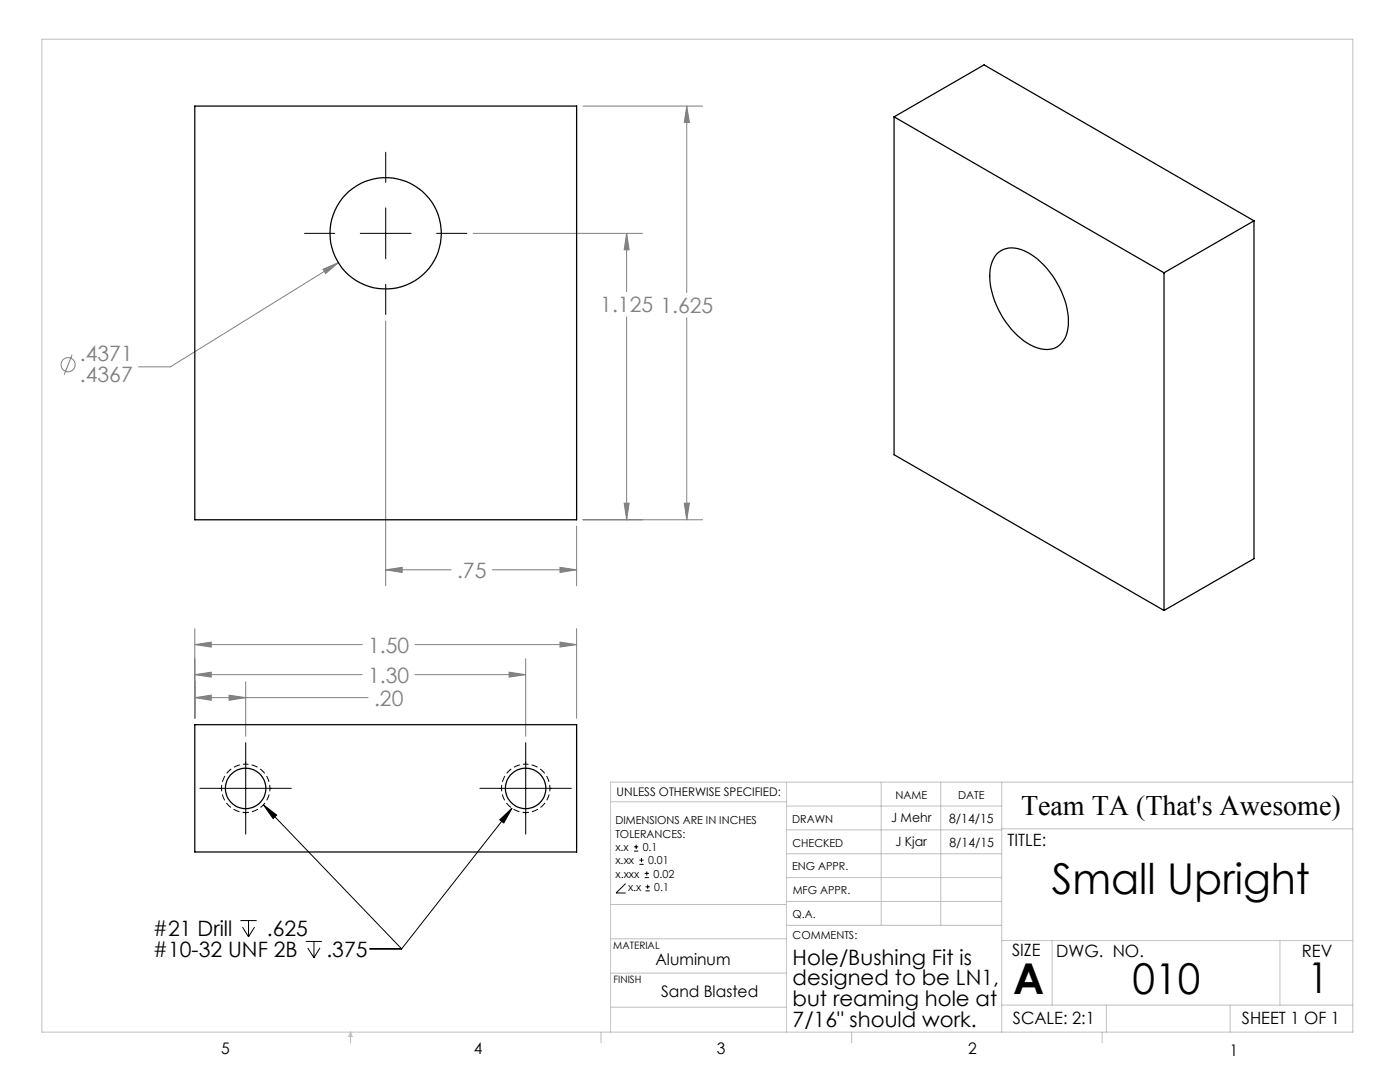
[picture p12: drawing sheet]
<svg xmlns="http://www.w3.org/2000/svg" width="279mm" height="216mm" viewBox="0 0 279 216" stroke-linecap="round" stroke-linejoin="round" font-family="sans-serif">
<g fill="none" stroke="#808080" stroke-width=".2">
<path d="M116.3 21.2h23.9M137.1 21.2v37.1M137.1 21.2l.5 3.2h-1zM64.5 53.7l3-1.3-2.5 2.2zM67.5 52.4l-33.5 20.8h-6.3M94.4 46.6h33.8M125.1 46.6v11.6M125.1 46.6l.5 3.2h-1zM14.4 70.8l-1.6 4M77 64v52.9M125.1 63.3v40.4M137.1 63.4v40.3"/>
<path d="M77 113.7h13M77 113.7l3.3-.5v1zM98.2 113.7h16.9M111.8 113.2l3.3 .5-3.3 .5zM115.1 105v11.9M116.3 103.7h23.9M124.6 100.4h1l-.5 3.3zM136.6 100.4h1l-.5 3.3zM38.9 125.4v17.9M38.9 128.6h33.4M38.9 139.2h34.5M38.9 134.6h33.4"/>
<path d="M38.9 128.6l3.3-.5v1zM38.9 139.2l3.3-.5v1zM38.9 134.6l3.3-.5v1zM45.7 138.7l3.3 .5-3.3 .5zM49 136v10.9M82.8 128.6h32.3M82.8 134.6h22.1M101.6 134.1l3.3 .5-3.3 .5zM104.9 131.4v15.5M111.8 128.1l3.3 .5-3.3 .5zM115.1 125.4v17.9"/>
<circle cx="13.6" cy="72.8" r="1.41"/>
</g>
<g fill="none" stroke="#000" stroke-width=".2">
<path d="M77 30.4v6M60.8 46.6h6M71.9 46.6h10.2M77 41.5v10.1M77 56.7v6.1M87.1 46.6h6.1M39.9 157.3h18.2M49 148.2v18.2M95.8 157.3h18.2M104.9 148.2v18.2M52.6 160.6l2.6 2-.7 .7zM52.6 160.6l27.6 28.7"/>
<path d="M99.7 163.6l2.5-2.3-1.7 2.9zM102.2 161.3l-22 28M124.8 176.3l-1.9 1.9h1.9M126.5 169.8h.9M126.5 169h.9M127 168.6v.8M127.6 172.5h.8M127.6 171.6h.8M128 171.2v.8M128.7 175.1h.8M128.7 174.3h.8M128.8 177.8h.9"/>
<path d="M128.8 177h.9M129.1 173.9v.8M129.3 176.5v.8M48 183.7h3.2M48.4 185l1.2 1.9M49.6 183.7v3.2M50.8 185l-1.2 1.9M61 187.9h3.2M61.4 189.2l1.3 1.9M62.7 187.9v3.2M63.9 189.2l-1.2 1.9M73.8 189.3h6.4"/>
</g>
<path d="M49 152.5a4.8 4.8 0 0 1 4.3 7.1 4.8 4.8 0 0 1-8.3 .3 4.8 4.8 0 0 1 3.7-7.4h.3M104.9 152.5a4.8 4.8 0 0 1 4.3 7.1 4.8 4.8 0 0 1-8.4 .3 4.8 4.8 0 0 1 3.8-7.4h.3" fill="none" stroke="#000" stroke-width=".2" stroke-dasharray="1.3 .6" stroke-dashoffset=".7" stroke-linecap="butt"/>
<g fill="none" stroke="#c0c0c0" stroke-width=".2">
<path d="M8.4 7.8h261.6v198.2h-261.6zM121.8 160h35.2M157 156.1v49.9M175.9 156.1v28.5M187.7 156.1v28.5M199.9 156.1v49.9M270 156.1h-148.2v49.9M157 170.4h42.9M157 165.6h42.9M157 160.8h42.9M157 175.1h42.9M157 179.9h42.9"/>
<path d="M199.9 165.4h70.1M121.8 194.2h35.2M121.8 187.3h35.2M121.8 180.5h35.2M157 184.6h42.9M199.9 187.7h70.1M210 187.7v12.9M255.4 187.7v12.9M70 206v2.1M70 206l.3 .8h-.7zM119.9 206v2.1M121.8 201h35.2"/>
<path d="M170 206v2.1M199.9 200.6h70.1M220 206v2.1M220.8 200.6v5.4M245.5 200.6v5.4"/>
</g>
<path d="M137.1 21.2l.5 3.2h-1zM136.6 100.4h1l-.5 3.3zM64.5 53.7l.5 .9 2.5-2.2zM124.6 100.4h1l-.5 3.3zM125.1 46.6l.5 3.2h-1zM111.8 113.2l3.3 .5-3.3 .5zM77 113.7l3.3-.5v1zM111.8 128.1l3.3 .5-3.3 .5zM38.9 128.6l3.3-.5v1zM38.9 139.2l3.3-.5v1zM45.7 138.7l3.3 .5-3.3 .5zM38.9 134.6l3.3-.5v1zM101.6 134.1l3.3 .5-3.3 .5z" fill="#808080"/>
<path d="M99.7 163.6l2.5-2.3-1.7 2.9zM52.6 160.6l2.6 2-.7 .7z" fill="#000"/>
<g fill="none" stroke="#000" stroke-width=".25">
<path d="M38.9 21.2h76.2v82.5h-76.2zM178.4 23.3l53.9 31.1M178.4 23.3v67.4l53.9 31.1M178.4 23.3l18-10.4 53.9 31.2M199.2 50.4a5 5 0 0 1 5.8-.1 17.3 17.3 0 0 1 8.2 14.6 4.7 4.7 0 0 1-3.7 4.8 8.5 8.5 0 0 1-6.4-2.7 17.2 17.2 0 0 1-5.5-12.7l.4-2a4.4 4.4 0 0 1 1.2-1.9zM232.3 54.4v67.4M250.3 44.1l-18 10.3M250.3 44.1v67.4l-18 10.3M38.9 144.6h76.2v25.4h-76.2z"/>
<circle cx="77" cy="46.6" r="11.1"/>
<circle cx="49" cy="157.3" r="4"/>
<circle cx="104.9" cy="157.3" r="4"/>
</g>
<g font-size="8.5">
<text x="209.9" y="178.3">Small Upright</text>
<text x="202.2" y="198.3">A</text>
<text x="226" y="198.3">010</text>
<text x="260.9" y="198.1">1</text>
</g>
<text font-size="5.6" x="203.8" y="162.6">Team TA (That's Awesome)</text>
<g font-size="4.2" fill="#808080">
<text x="119.8" y="62.3">1.125 1.625</text>
<text x="15.9" y="72">.4371</text>
<text x="15.9" y="76.1">.4367</text>
<text x="91.2" y="115.3">.75</text>
<text x="73.5" y="130.2">1.50</text>
<text x="73.5" y="136.2">1.30</text>
<text x="74.7" y="140.8">.20</text>
</g>
<g font-size="4.2">
<text x="30.5" y="191">#10-32 UNF 2B</text>
<text x="30.5" y="186.8">#21 Drill</text>
<text x="53.3" y="186.8">.625</text>
<text x="65.1" y="191">.375</text>
<text x="158.2" y="192.5">Hole/Bushing Fit is</text>
<text x="158.2" y="196.6">designed to be LN1,</text>
<text x="158.2" y="200.8">but reaming hole at</text>
<text x="158.2" y="205">7/16&quot; should work.</text>
</g>
<g font-size="3.4">
<text x="201.1" y="168.8">TITLE:</text>
<text x="202" y="190.8">SIZE</text>
<text x="210.8" y="190.9">DWG. NO.</text>
<text x="259.8" y="191">REV</text>
<text x="202.1" y="204.4">SCALE: 2:1</text>
<text x="247.8" y="204.4">SHEET 1 OF 1</text>
</g>
<g font-size="3.2">
<text x="130.8" y="192.5">Aluminum</text>
<text x="131.9" y="198.9">Sand Blasted</text>
<text x="44.2" y="210.4">5</text>
<text x="94.6" y="210.3">4</text>
<text x="143.1" y="210.4">3</text>
<text x="193.2" y="210.3">2</text>
<text x="245.4" y="210.6">1</text>
</g>
<g font-size="2.5">
<text x="177.9" y="164.1">J Mehr</text>
<text x="189.4" y="164.2">8/14/15</text>
<text x="178.7" y="168.8">J Kjar</text>
<text x="189.5" y="169">8/14/15</text>
</g>
<text font-size="2.4" x="123.1" y="158.9">UNLESS OTHERWISE SPECIFIED:</text>
<g font-size="2.2">
<text x="178.7" y="159.4">NAME</text>
<text x="191.2" y="159.4">DATE</text>
<text x="122.8" y="164.5">DIMENSIONS ARE IN INCHES</text>
<text x="122.8" y="167.1">TOLERANCES:</text>
<text x="158.1" y="164.2">DRAWN</text>
<text x="122.8" y="169.8">x.x</text>
<text x="122.8" y="172.4">x.xx</text>
<text x="128.3" y="169.8">0.1</text>
<text x="129.3" y="172.5">0.01</text>
<text x="158.1" y="173.7">ENG APPR.</text>
<text x="158.2" y="169.1">CHECKED</text>
<text x="122.8" y="175.1">x.xxx</text>
<text x="125.3" y="177.8">x.x</text>
<text x="130.4" y="175.1">0.02</text>
<text x="130.6" y="177.8">0.1</text>
<text x="158.2" y="178.4">MFG APPR.</text>
<text x="158.2" y="183.2">Q.A.</text>
<text x="158.2" y="187.4">COMMENTS:</text>
</g>
<g font-size="2">
<text x="122.4" y="189.4">MATERIAL</text>
<text x="122.4" y="196.2">FINISH</text>
</g>
</svg>
